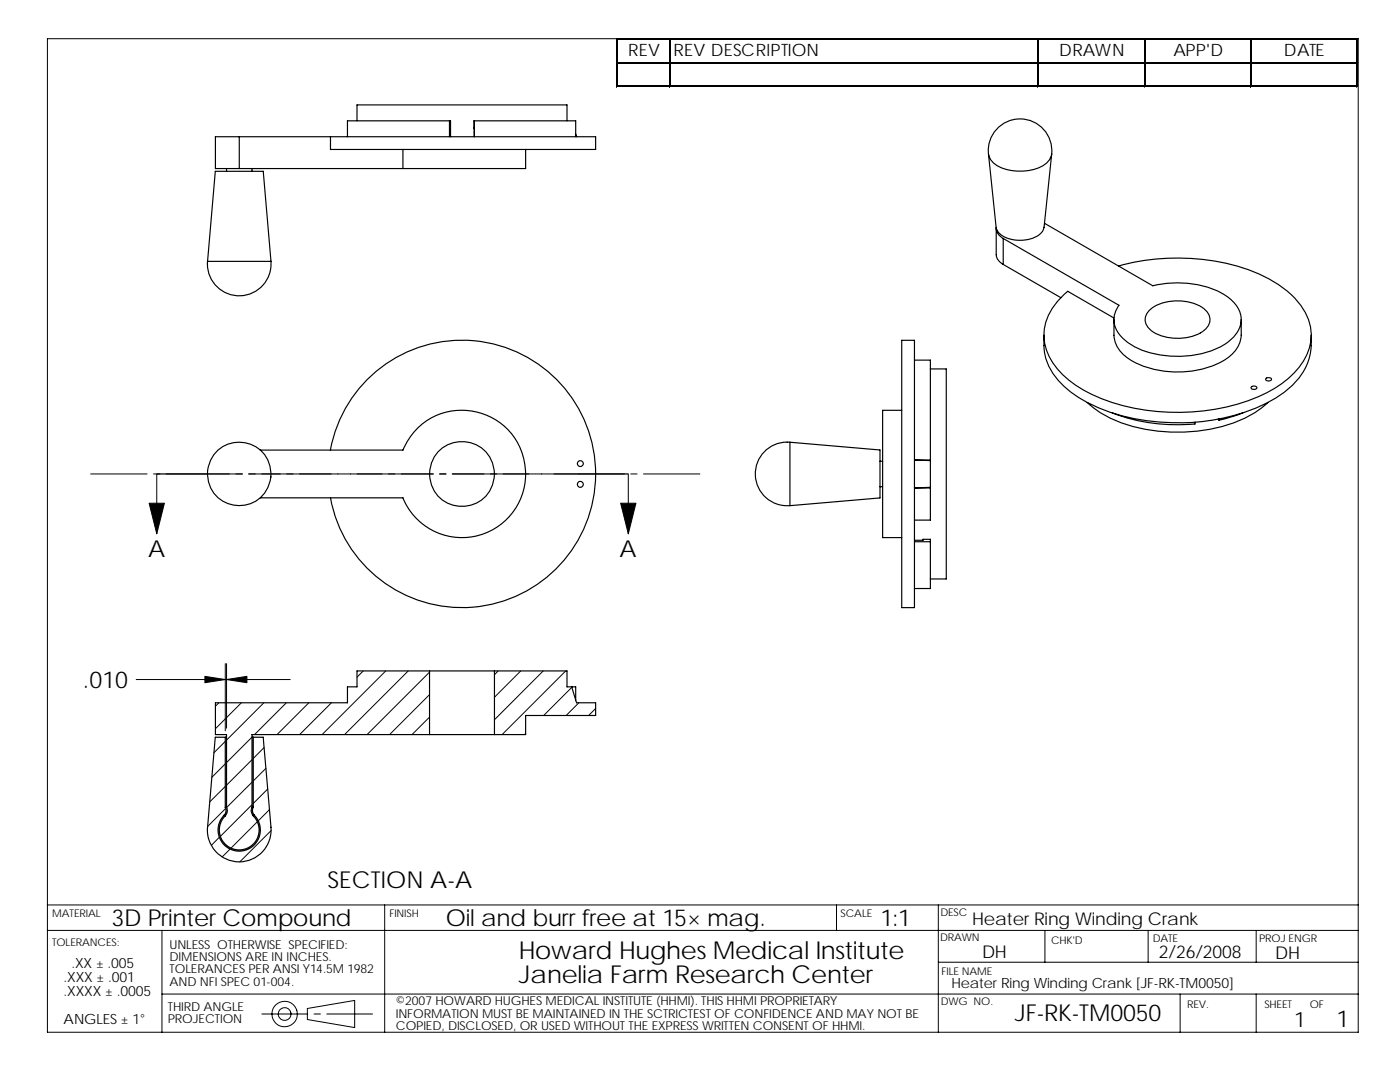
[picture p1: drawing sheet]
<svg xmlns="http://www.w3.org/2000/svg" width="279mm" height="216mm" viewBox="0 0 279 216" stroke-linecap="round" stroke-linejoin="round" font-family="sans-serif">
<g fill="none" stroke="#000" stroke-width=".2">
<path d="M9.5 7.7h261.6v198.3h-261.6zM123 7.7v9.7M123.3 7.7h147.7M123.3 12.4h147.7M123.3 17.1h147.7M133.6 7.9v9.5M207.1 7.9v9.5M228.3 7.9v9.5M249.6 7.9v9.5M270.8 7.9v9.5M18.1 94.6h11.3M30.6 94.6h1.3"/>
<path d="M31.3 94.6v11.9M33.2 94.6h15.2M49.6 94.6h19M68.7 94.6h17.8M87.7 94.6h1.3M90.2 94.6h16.5M106.8 94.6h2.5M109.4 94.6h15.2M125.4 94.6v11.9M125.9 94.6h1.2M128.4 94.6h11.3M27.2 135.6h17.8"/>
<path d="M45 132.4v13.4M45.2 132.4v12.9M45.2 135.6h12.7M72.5 133.9l-1.3 1.2M77 133.9l-12.7 12.7M81.5 133.9l-12.7 12.7M85.7 134.1l-12.4 12.5M85.7 138.6l-8 8M99.4 133.9l-.7 .7M103.9 133.9l-5.2 5.2M108.4 133.9l-9.7 9.7M112.9 133.9l-12.7 12.7"/>
<path d="M114.1 137.1l-5.6 5.7M43.7 140.2l-.7 .7M45 147.9l-2.3 2.3M45 152.4l-2.7 2.7M45 156.9l-3.2 3.1M48.2 140.2l-5.2 5.2M50.3 147.1l-5.1 5.1M50.3 151.6l-5.1 5.1M50.3 156.1l-5.1 5M52.7 140.2l-7.5 7.5M52.7 149.2l-2.2 2.1M53.1 153.3l-2.6 2.5"/>
<path d="M53.4 157.4l-2.9 2.9M57.1 140.2l-6.3 6.4M61.6 140.2l-6.3 6.4M66.1 140.2l-6.3 6.4M85.7 143.1l-3.5 3.5M104.9 146.4l-.2 .2M115.5 140.2l-2.5 2.6M118.9 141.4l-1.4 1.4M43.8 167.1l-1.6 1.6M45 161.3l-3.6 3.6M45.9 169.4l-1.6 1.6M50.3 160.6l-6.3 6.3"/>
<path d="M51.4 164l-5.3 5.2M53.8 161.6l-2.3 2.2M54.1 165.7l-6.2 6.3M9.5 185.7h261.6M9.5 180.6h261.6M32.3 185.7v20.3M32.3 198.4h238.8M76.8 180.6v25.4M166.9 180.6v5.1M187.3 180.6v25.4M187.3 192h83.8M208.5 185.7v6.3"/>
<path d="M229.1 185.7v6.3M235.5 198.4v7.6M250.7 185.7v6.3M250.7 198.4v7.6M52.3 202.3h9.1M61.3 201.2l9.5-1.6v5.4l-9.5-1.6zM62.7 202.3h1.2M65.2 202.3h9.2"/>
<circle cx="56.8" cy="202.3" r="2.54"/>
<circle cx="56.8" cy="202.3" r="1.27"/>
</g>
<g fill="none" stroke="#000" stroke-width=".23">
<path d="M45.2 33.6v.6M47.8 27.3h-4.8v6.3h4.8M47.8 27.3v6.3M47.8 33.6h32.6M47.8 27.3h18.2M50.3 33.6v.6M66 27.3h52.9v2.5h-52.9zM71.2 24.1v-3.2h27.3h14.7v3.2M80.4 29.8v3.8M89.7 24.1h-20.4v3.2M89.7 24.1v3.2M89.7 24.1h.2v3.2"/>
<path d="M94.7 24.1h20.2v3.2M94.7 24.1l-.1 3.2M94.7 24.1v3.2M104.9 29.8v3.8h-24.5M114.9 26.7l.2 .6M197.3 30.7a6.3 6.3 0 0 1 6.3-7 6.3 6.3 0 0 1 6.3 7M197.3 30.7a3.9 3.9 0 0 0 2.7 2.8 9.5 9.5 0 0 0 9-1.1l.6-.8 .3-.9M197.3 30.7l1.5 14.7a3.9 3.9 0 0 0 3.5 2.5 6.2 6.2 0 0 0 5.7-1.7l.4-.8 1.5-14.7M41.4 52.2v.5M41.4 52.2h12.7M41.4 52.2l1.6-18h2.8h6.7l1.6 18M54.1 52.2a6.3 6.3 0 0 1-6.1 6.8 6.3 6.3 0 0 1-6.6-6.3"/>
<path d="M198.8 45.5a2.41 2.41 0 0 0 1.4 2.1M198.8 45.6v5.2a2.39 2.39 0 0 0 1.4 2M200.2 47.6v5.2M200.2 52.8l11.5 6.6M208.4 44.6l21.7 12.4a19.8 19.8 0 0 1 14.3 1.9 5.7 5.7 0 0 1 3.2 5.9 8 8 0 0 1-5.4 5 20 20 0 0 1-16.5-1 6.4 6.4 0 0 1-3.4-4.8l.1-1 .3-1 .6-1.1-23.1-13.3M223.2 53.1a43.5 43.5 0 0 1 28.3 1.7 18.9 18.9 0 0 1 9.2 8 9.5 9.5 0 0 1-1.3 10.3 22.2 22.2 0 0 1-10.7 7 43.3 43.3 0 0 1-30.1-1.1 18 18 0 0 1-9.3-8 9.4 9.4 0 0 1 1.3-10.3l2.5-2.6 9.2 5.4M180 67.9h2.5v53.3h-2.5zM182.5 71.9h3.2v19.9M185.7 73.6h3.1v33.5v8.4h-3.1M208.3 66.9a12.1 12.1 0 0 0 5.6 11.5 36.4 36.4 0 0 0 21.3 5.9 37.7 37.7 0 0 0 20.5-5.6 12.5 12.5 0 0 0 6-11.8M222.3 63.8v3.1a6.7 6.7 0 0 0 4.3 5.5 19.8 19.8 0 0 0 18.1-.7 6.3 6.3 0 0 0 3-4.8v-3.1M229.2 62.1a8.6 8.6 0 0 1 8-1.8 5.4 5.4 0 0 1 4.1 2.7 2.87 2.87 0 0 1-1.7 3.4 9.7 9.7 0 0 1-10.1-.7 2.42 2.42 0 0 1-.3-3.6z"/>
<path d="M249.7 77.2a.61 .61 0 0 1 .6-.2 .61 .61 0 0 1 .5 .5 .61 .61 0 0 1-.6 .2 .61 .61 0 0 1-.5-.5zM252.6 75.5a.62 .62 0 0 1 .7-.2 .62 .62 0 0 1 .4 .5 .62 .62 0 0 1-.6 .2 .62 .62 0 0 1-.5-.5zM51.9 89.8h28.5a12.7 12.7 0 0 1 19.5-5.3 12.7 12.7 0 0 1 0 20.2 12.7 12.7 0 0 1-19.5-5.4M51.9 99.3h28.5M54.1 95.2a6.3 6.3 0 0 1-9.2 5 6.3 6.3 0 0 1-1.3-10.4 6.3 6.3 0 0 1 10.1 2.7l.3 1.3 .1 1.4M65.9 89.8a26.7 26.7 0 0 1 40.9-17.6 26.7 26.7 0 0 1 .1 44.5 26.7 26.7 0 0 1-40.9-17.4M157.6 88.2a6.3 6.3 0 0 0-6.9 6.4 6.3 6.3 0 0 0 6.9 6.3M157.6 88.2l18 1.6v9.6l-18 1.5zM175.6 97.1h.5M175.6 92h.5M180 81.9h-3.9v6.3v19.1h3.9M185.7 91.9v5.3"/>
<path d="M185.7 97.4v6.4h-3.2M185.7 91.8h-3.2l3.2 .1M185.7 97.2l-3.2 .2h3.2M185.7 91.8v.1M185.7 97.2v.2M217 80.3a24.2 24.2 0 0 0 13.9 5.7 31.7 31.7 0 0 0 19.4-3.6l2.7-2.1M222 82.4a36.4 36.4 0 0 0 16.5 2.2v-.4M243.1 83.6l.2 .2M243.3 83.6v.2M248.1 82.4l-2.7 .9-2.1 .5M182.5 107.8h1.7v-.2h1.5v.5M182.5 108.1h3.2"/>
<path d="M185.7 108.1v9.3h-3.2M85.7 133.9h-14.5v3.2h-1.9v3.1h-26.3v6.4h2.2v14.4a1.89 1.89 0 0 1-.6 2.1 4 4 0 0 0 .6 5.5 4 4 0 0 0 5.5-.3 4 4 0 0 0-.1-5.5 1.51 1.51 0 0 1-.3-1.8v-14.4h35.4M85.7 133.9h13M85.7 133.9v12.7M98.7 133.9h14.5v3.2h1.7v2.6M98.7 133.9v12.7M114.1 137.1l1 3.1h3.8v2.6h-14v3.8h-6.2M45 147.1v14M45.2 147.1h-2.2l-1.6 18a6.3 6.3 0 0 0 6.4 6.9 6.3 6.3 0 0 0 6.3-6.9M50.3 147.1h2.2l1.6 18M50.5 147.1v14M85.7 146.6h13"/>
<path d="M44.7 162.7a4.2 4.2 0 0 0 .1 5.9 4.2 4.2 0 0 0 5.9 0 4.2 4.2 0 0 0 .1-5.9M44.7 162.7h.3M45 161.1a1.37 1.37 0 0 1-.3 1.6M45 161.1h.2M50.3 161.1h.2M50.5 162.7h.3M50.5 161.1a1.32 1.32 0 0 0 .3 1.6"/>
<circle cx="92.2" cy="94.6" r="6.5"/>
<circle cx="115.8" cy="92.5" r=".58"/>
<circle cx="115.8" cy="96.7" r=".59"/>
</g>
<g fill="#000" stroke="#000" stroke-width=".2">
<path d="M29.8 100.4h3l-1.5 6.1zM123.9 100.4h3l-1.5 6.1z"/>
<path d="M40.9 135l4.1 .6-4.1 .6z" fill-rule="evenodd"/>
<path d="M45.2 135.6l4.1-.6v1.2z" fill-rule="evenodd"/>
</g>
<path d="M123.3 7.8h147.7M123.3 12.5h147.7M207.2 7.9v9.5M270.9 7.9v9.5M31.3 94.6h10M115.4 94.6h10" fill="none" stroke="#000" stroke-width=".25"/>
<path d="M123.1 7.7v9.7M123.3 17.2h147.7M133.7 7.9v9.5M228.5 7.9v9.5M249.7 7.9v9.5" fill="none" stroke="#000" stroke-width=".28"/>
<g font-size="4.9">
<text x="103.6" y="191.3">Howard Hughes Medical Institute</text>
<text x="103.6" y="196.2">Janelia Farm Research Center</text>
</g>
<g font-size="4.7">
<text x="29.5" y="111.1">A</text>
<text x="123.7" y="111.1">A</text>
<text x="16.6" y="137.4">.010</text>
<text x="65.4" y="177.2">SECTION A-A</text>
<text x="22.3" y="184.9">3D Printer Compound</text>
<text x="89" y="184.8">Oil and burr free at 15× mag.</text>
<text x="175.7" y="184.8">1:1</text>
<text x="202.5" y="203.8">JF-RK-TM0050</text>
<text x="266.7" y="205">1</text>
</g>
<text font-size="4.2" x="258.3" y="204.9">1</text>
<g font-size="3.5">
<text x="194" y="184.6">Heater Ring Winding Crank</text>
<text x="196" y="191.2">DH</text>
<text x="231.3" y="191.2">2/26/2008</text>
<text x="254.5" y="191.3">DH</text>
</g>
<g font-size="3.4">
<text x="125.4" y="11.2">REV</text>
<text x="134.4" y="11.2">REV DESCRIPTION</text>
<text x="211.4" y="11.2">DRAWN</text>
<text x="234.2" y="11.2">APP'D</text>
<text x="256.2" y="11.2">DATE</text>
</g>
<g font-size="2.8">
<text x="12.7" y="195.9">.XXX ± .001</text>
<text x="14.3" y="193.1">.XX ± .005</text>
<text x="189.9" y="197.2">Heater Ring Winding Crank [JF-RK-TM0050]</text>
<text x="12.7" y="198.7">.XXXX ± .0005</text>
<text x="12.7" y="204.4">ANGLES ± 1°</text>
</g>
<g font-size="2.5">
<text x="33.8" y="191.8">DIMENSIONS ARE IN INCHES.</text>
<text x="33.8" y="189.3">UNLESS OTHERWISE SPECIFIED:</text>
<text x="33.8" y="196.7">AND NFI SPEC 01-004.</text>
<text x="33.8" y="194.2">TOLERANCES PER ANSI Y14.5M 1982</text>
<text x="33.5" y="201.7">THIRD ANGLE</text>
<text x="79" y="200.6">©2007 HOWARD HUGHES MEDICAL INSTITUTE (HHMI). THIS HHMI PROPRIETARY</text>
<text x="79" y="203">INFORMATION MUST BE MAINTAINED IN THE SCTRICTEST OF CONFIDENCE AND MAY NOT BE</text>
<text x="33.5" y="204.2">PROJECTION</text>
<text x="79" y="205.5">COPIED, DISCLOSED, OR USED WITHOUT THE EXPRESS WRITTEN CONSENT OF HHMI.</text>
</g>
<g font-size="2.1">
<text x="10.4" y="182.9">MATERIAL</text>
<text x="77.7" y="183">FINISH</text>
<text x="167.8" y="182.9">SCALE</text>
<text x="187.7" y="182.8">DESC</text>
<text x="10.4" y="188.8">TOLERANCES:</text>
<text x="187.6" y="187.8">DRAWN</text>
<text x="209.8" y="188.3">CHK'D</text>
<text x="230" y="187.9">DATE</text>
<text x="251.3" y="187.9">PROJ ENGR</text>
<text x="187.9" y="194.5">FILE NAME</text>
<text x="187.7" y="200.6">DWG NO.</text>
<text x="236.9" y="201.2">REV.</text>
<text x="252.3" y="201.1">SHEET</text>
<text x="261.4" y="201.1">OF</text>
</g>
</svg>
